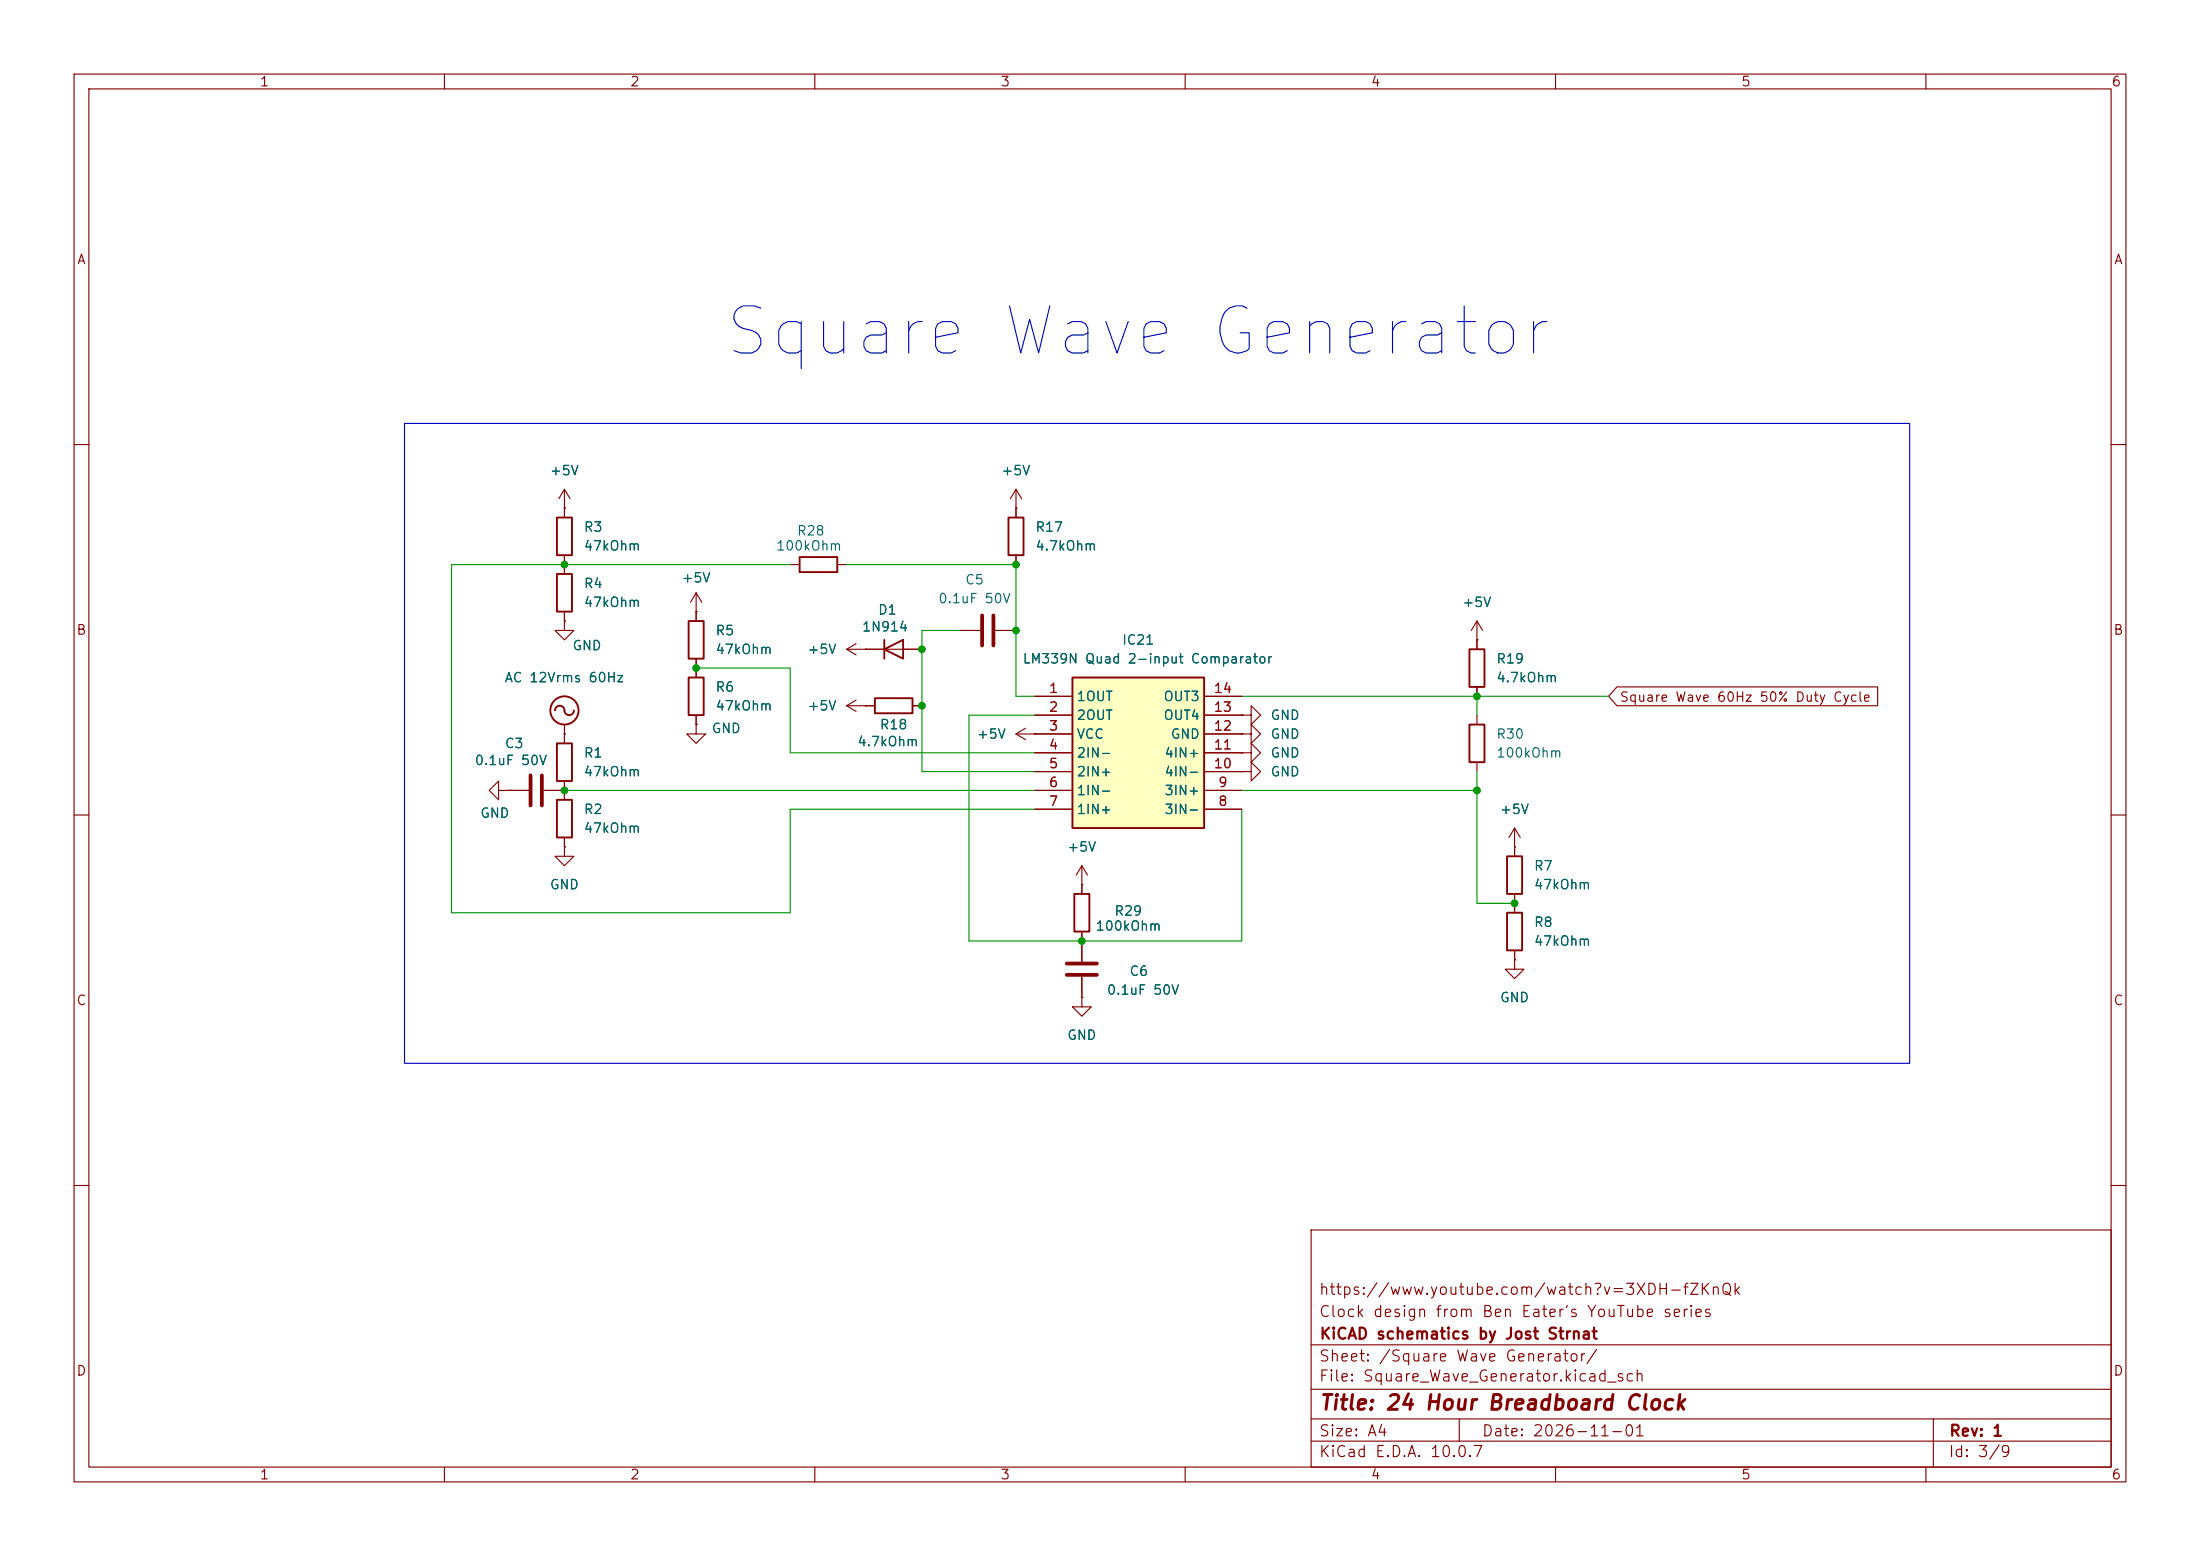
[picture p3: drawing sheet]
<svg xmlns="http://www.w3.org/2000/svg" width="297mm" height="210mm" viewBox="0 0 297 210" stroke-linecap="round" stroke-linejoin="round" font-family="sans-serif">
<g fill="none" stroke="#840000" stroke-width=".15">
<path d="M10 10h277v190h-277zM12 12h273v186h-273zM60 10v2M110 10v2M160 10v2M210 10v2M260 10v2M10 60h2M76.2 68.6h.1M76.2 66l-.8 1.3M76.2 66l.8 1.3M76.2 66v2.6"/>
<path d="M137.2 68.6h.1M137.2 66l-.8 1.3M137.2 66l.7 1.3M137.2 66v2.6M285 60h2M10 110h2M285 110h2M10 160h2M177 166h108v32h-108zM285 160h2M60 198v2M110 198v2"/>
<path d="M160 198v2M177 194.5h108M177 191.5h108M177 187.5h108M177 181.5h108M197 191.5v3M210 198v2M260 198v2M261 191.5v6.5"/>
</g>
<path d="M144.8 91.4h17.8v20.4h-17.8z" fill="#ffffc2"/>
<g fill="none" stroke="#840000" stroke-width=".25">
<path d="M75.2 69.9h2v5h-2zM75.2 77.5h2v5.1h-2zM107.9 75.2h5.1v2h-5.1zM136.1 69.9h2.1v5h-2.1zM74.9 95.9a.67 .67 0 0 1 .8-.6 .67 .67 0 0 1 .5 .8 .64 .64 0 0 0 .7 .4 .64 .64 0 0 0 .6-.6M93 83.8h2v5.1h-2zM93 91.4h2v5.1h-2zM118.1 94.2h5.1v2.1h-5.1zM119.4 87.6l2.5-1.2v2.5zM119.4 86.4v2.5M144.8 91.4h17.8v20.4h-17.8zM198.4 97.8h2v5.1h-2z"/>
<path d="M198.4 87.6h2v5.1h-2zM75.2 100.3h2v5.1h-2zM75.2 108h2v5h-2zM203.5 115.6h2v5.1h-2zM145 120.7h2.1v5h-2.1zM203.5 123.2h2v5.1h-2z"/>
<circle cx="76.2" cy="95.9" r="1.9"/>
</g>
<g fill="none" stroke="#840000" stroke-width=".15">
<path d="M76.2 68.6h.1M76.2 68.6v1.3M76.2 74.9v2.6M106.7 76.2h1.2M113 76.2h1.3M137.2 68.6h.1M137.2 68.6v1.3M137.2 74.9v1.3M76.2 99.1h.1M76.2 83.8v1.3h1.3l-1.3 1.3-1.3-1.3h1.3M76.2 83.8h.1M76.2 82.6v1.2"/>
<path d="M76.2 97.8v2.5M94 97.8v1.3h1.2l-1.2 1.2-1.3-1.2h1.3M94 97.8h.1M94 82.6h.1M94 80v3.8M94 88.9v2.5M94 96.5v1.3M94 80l-.8 1.3M94 80l.7 1.3M114.3 95.3l1.3 .7M114.3 95.3h3.8M114.3 87.6l1.3 .8"/>
<path d="M114.3 87.6h10.2M115.6 94.5l-1.3 .8M115.6 86.9l-1.3 .7M116.8 95.3h.1M116.8 87.6h.1M123.2 95.3h1.3M129.5 85.1h2.8M134.4 85.1h2.8M137.2 99.1h7.6M137.2 99.1l1.2 .7M138.4 98.3l-1.2 .8M139.7 99.1h.1"/>
<path d="M139.7 94h5.1M139.7 96.5h5.1M162.6 94h5M162.6 96.5h5M162.6 99.1h5M167.6 99.1h1.3v-1.3l1.3 1.3-1.3 1.2v-1.2M167.6 99.1h.1M167.6 96.5h1.3v-1.2l1.3 1.2-1.3 1.3v-1.3M167.6 96.5h.1M199.4 86.4h.1M199.4 83.8v3.8M199.4 92.7v1.3"/>
<path d="M199.4 96.5v1.3M199.4 83.8l-.8 1.3M199.4 83.8l.8 1.3M218.3 92.7h35.2v2.6h-35.2l-1.1-1.3zM67.3 106.7v-1.3l-1.3 1.3 1.3 1.3v-1.3h1.3M68.6 106.7h.1M68.6 106.7h2.8M73.4 106.7h2.8M76.2 114.3v1.3h1.3l-1.3 1.2-1.3-1.2h1.3M76.2 114.3h.1M76.2 105.4v2.6M76.2 113v1.3"/>
<path d="M139.7 101.6h5.1M139.7 104.1h5.1M139.7 106.7h5.1M139.7 109.2h5.1M146 119.4h.1M146 116.8v3.9M146 116.8l-.7 1.3M146 116.8l.8 1.3M162.6 101.6h5M162.6 104.1h5M162.6 106.7h5M162.6 109.2h5"/>
<path d="M167.6 104.1h1.3v-1.2l1.3 1.2-1.3 1.3v-1.3M167.6 104.1h.1M167.6 101.6h1.3v-1.3l1.3 1.3-1.3 1.3v-1.3M167.6 101.6h.1M199.4 102.9v1.2M204.5 114.3h.1M204.5 111.8l-.8 1.2M204.5 111.8l.7 1.2M204.5 111.8v3.8M146 134.6v1.3h1.3l-1.3 1.3-1.2-1.3h1.2M146 134.6h.1M146 125.7v4.1"/>
<path d="M146 131.8v2.8M204.5 129.5v1.3h1.2l-1.2 1.3-1.3-1.3h1.3M204.5 129.5h.1M204.5 120.7v2.5M204.5 128.3v1.2"/>
</g>
<path d="M132.6 83.1v4M134.1 83.1v4M71.6 104.6v4.1M73.2 104.6v4.1M144 130h4.1M144 131.6h4.1" fill="none" stroke="#840000" stroke-width=".51"/>
<path d="M106.7 76.2h-45.7v47h45.7v-14h33M114.3 76.2h22.9v17.8h2.5M94 90.2h12.7v11.4h33M129.5 85.1h-5v19h15.2M139.7 96.5h-8.9v30.5h36.8v-17.8M167.6 94h49.6M199.4 94v2.5M76.2 106.7h63.5M167.6 106.7h31.8M199.4 104.1v17.8h5.1" fill="none" stroke="#009600" stroke-width=".15"/>
<path d="M54.6 57.2h203.2v86.3h-203.2z" fill="none" stroke="#0000c2" stroke-width=".15"/>
<g fill="#009600" stroke="#009600" stroke-width=".14">
<circle cx="76.2" cy="76.2" r=".46"/>
<circle cx="137.2" cy="76.2" r=".46"/>
<circle cx="137.2" cy="85.1" r=".46"/>
<circle cx="204.5" cy="121.9" r=".46"/>
<circle cx="199.4" cy="94" r=".46"/>
<circle cx="199.4" cy="106.7" r=".46"/>
<circle cx="146" cy="127" r=".46"/>
<circle cx="124.5" cy="95.3" r=".46"/>
<circle cx="124.5" cy="87.6" r=".46"/>
<circle cx="94" cy="90.2" r=".46"/>
<circle cx="76.2" cy="106.7" r=".46"/>
</g>
<text font-size="6.3" fill="#0000c2" x="97.2" y="49.6">Square Wave Generator</text>
<text font-size="2" fill="#840000" x="178" y="190.8">Title: 24 Hour Breadboard Clock</text>
<g font-size="1.5" fill="#840000">
<text x="178" y="178.1">Clock design from Ben Eater's YouTube series</text>
<text x="178" y="175.1">https://www.youtube.com/watch?v=3XDH-fZKnQk</text>
<text x="178" y="184.1">Sheet: /Square Wave Generator/</text>
<text x="178" y="181.1">KiCAD schematics by Jost Strnat</text>
<text x="178" y="186.8">File: Square_Wave_Generator.kicad_sch</text>
<text x="178" y="197">KiCad E.D.A. 10.0.7</text>
<text x="178" y="194.2">Size: A4</text>
<text x="200" y="194.2">Date: 2026-11-01</text>
<text x="263" y="197">Id: 3/9</text>
<text x="263" y="194.2">Rev: 1</text>
</g>
<g font-size="1.3" fill="#840000">
<text x="35" y="12">1</text>
<text x="85" y="12">2</text>
<text x="135" y="12">3</text>
<text x="185" y="12">4</text>
<text x="235" y="12">5</text>
<text x="285" y="12">6</text>
<text x="10.3" y="36">A</text>
<text x="285.3" y="36">A</text>
<text x="10.2" y="86">B</text>
<text x="285.2" y="86">B</text>
<text x="218.6" y="95">Square Wave 60Hz 50% Duty Cycle</text>
<text x="10.2" y="136">C</text>
<text x="285.2" y="136">C</text>
<text x="10.2" y="186">D</text>
<text x="285.2" y="186">D</text>
<text x="35" y="200">1</text>
<text x="85" y="200">2</text>
<text x="135" y="200">3</text>
<text x="185" y="200">4</text>
<text x="235" y="200">5</text>
<text x="285" y="200">6</text>
</g>
<g font-size="1.3" fill="#006464">
<text x="74.1" y="64.5">+5V</text>
<text x="135.1" y="64.5">+5V</text>
<text x="78.7" y="72.1">R3</text>
<text x="78.7" y="74.6">47kOhm</text>
<text x="104.7" y="74.6">100kOhm</text>
<text x="107.5" y="72.6">R28</text>
<text x="139.7" y="72.1">R17</text>
<text x="139.7" y="74.6">4.7kOhm</text>
<text x="78.7" y="79.7">R4</text>
<text x="78.7" y="82.2">47kOhm</text>
<text x="91.9" y="78.9">+5V</text>
<text x="118.4" y="83.3">D1</text>
<text x="126.6" y="81.7">0.1uF 50V</text>
<text x="130.2" y="79.2">C5</text>
<text x="197.3" y="82.2">+5V</text>
<text x="77.2" y="88.1">GND</text>
<text x="96.5" y="86.1">R5</text>
<text x="96.5" y="88.6">47kOhm</text>
<text x="108.9" y="88.6">+5V</text>
<text x="116.3" y="85.5">1N914</text>
<text x="138" y="89.9">LM339N Quad 2-input Comparator</text>
<text x="151.4" y="87.3">IC21</text>
<text x="201.9" y="89.9">R19</text>
<text x="68" y="92.4">AC 12Vrms 60Hz</text>
<text x="96.5" y="93.7">R6</text>
<text x="145.3" y="94.9">1OUT</text>
<text x="157" y="94.9">OUT3</text>
<text x="201.9" y="92.4">4.7kOhm</text>
<text x="68.1" y="101.3">C3</text>
<text x="96" y="99.3">GND</text>
<text x="96.5" y="96.2">47kOhm</text>
<text x="108.9" y="96.2">+5V</text>
<text x="115.6" y="101">4.7kOhm</text>
<text x="118.7" y="98.8">R18</text>
<text x="131.8" y="100">+5V</text>
<text x="145.3" y="97.5">2OUT</text>
<text x="145.3" y="100">VCC</text>
<text x="157" y="97.5">OUT4</text>
<text x="158" y="100">GND</text>
<text x="171.4" y="100">GND</text>
<text x="171.4" y="97.5">GND</text>
<text x="201.9" y="100">R30</text>
<text x="64" y="103.6">0.1uF 50V</text>
<text x="78.7" y="102.6">R1</text>
<text x="78.7" y="105.1">47kOhm</text>
<text x="145.3" y="102.6">2IN-</text>
<text x="145.3" y="105.1">2IN+</text>
<text x="145.3" y="107.6">1IN-</text>
<text x="157.1" y="107.6">3IN+</text>
<text x="157.1" y="105.1">4IN-</text>
<text x="157.1" y="102.6">4IN+</text>
<text x="171.4" y="105.1">GND</text>
<text x="171.4" y="102.6">GND</text>
<text x="201.9" y="102.6">100kOhm</text>
<text x="64.7" y="110.7">GND</text>
<text x="78.7" y="110.2">R2</text>
<text x="78.7" y="112.7">47kOhm</text>
<text x="145.3" y="110.2">1IN+</text>
<text x="157.1" y="110.2">3IN-</text>
<text x="202.4" y="110.2">+5V</text>
<text x="144" y="115.3">+5V</text>
<text x="207" y="117.8">R7</text>
<text x="74.1" y="120.3">GND</text>
<text x="147.8" y="125.9">100kOhm</text>
<text x="150.4" y="123.9">R29</text>
<text x="207" y="125.4">R8</text>
<text x="207" y="120.3">47kOhm</text>
<text x="207" y="128">47kOhm</text>
<text x="149.3" y="134.6">0.1uF 50V</text>
<text x="152.4" y="132">C6</text>
<text x="202.4" y="135.6">GND</text>
<text x="144" y="140.7">GND</text>
</g>
<g font-size="1.3" fill="#a90000">
<text x="141.5" y="93.8">1</text>
<text x="163.8" y="93.8">14</text>
<text x="141.5" y="96.4">2</text>
<text x="141.5" y="98.9">3</text>
<text x="141.5" y="101.5">4</text>
<text x="163.8" y="101.5">11</text>
<text x="163.8" y="98.9">12</text>
<text x="163.8" y="96.4">13</text>
<text x="141.5" y="104">5</text>
<text x="141.5" y="106.5">6</text>
<text x="163.8" y="104">10</text>
<text x="164.4" y="106.5">9</text>
<text x="141.5" y="109.1">7</text>
<text x="164.4" y="109.1">8</text>
</g>
</svg>
